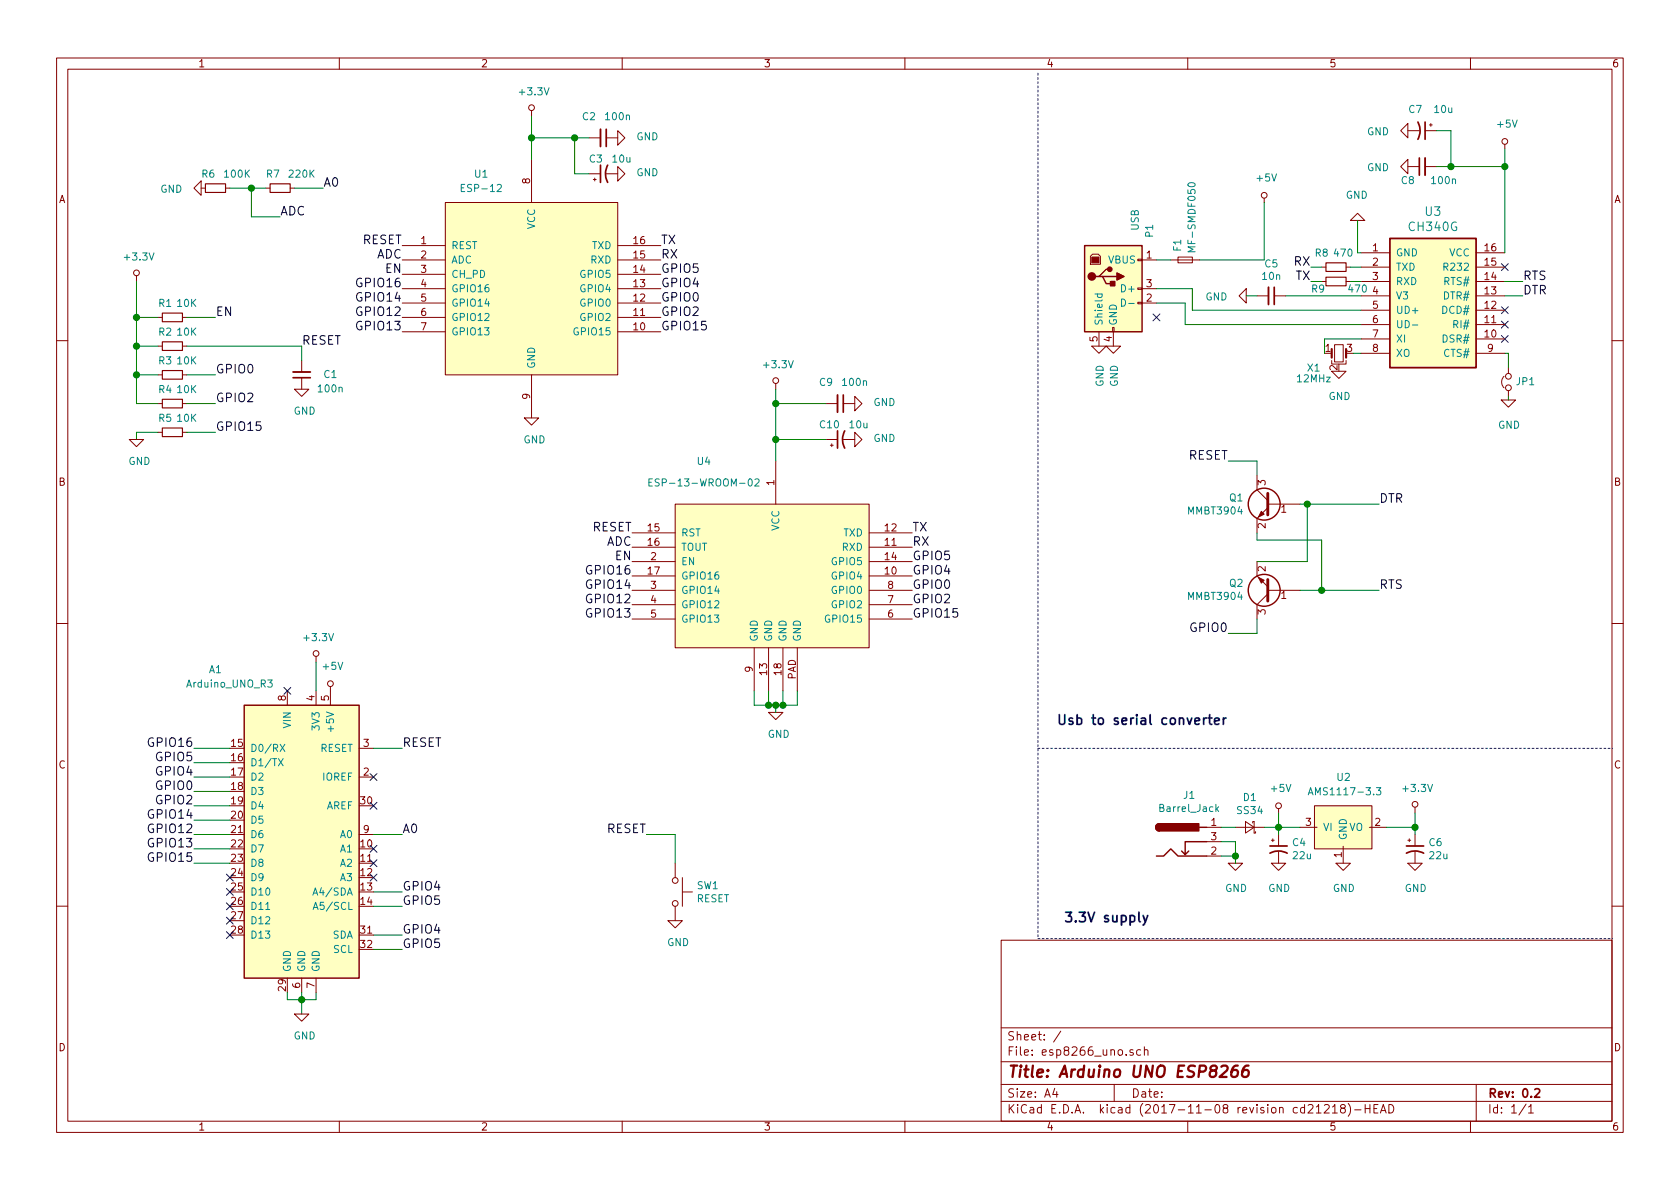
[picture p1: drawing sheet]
EESchema Schematic File Version 4
EELAYER 26 0
EELAYER END
$Descr A4 11693 8268
encoding utf-8
Sheet 1 1
Title "Arduino UNO ESP8266"
Date ""
Rev "0.2"
Comp ""
Comment1 ""
Comment2 ""
Comment3 ""
Comment4 ""
$EndDescr
$Comp
L esp8266_uno-archive:GND #PWR010
U 1 1
P 7650 2400
F 0 "#PWR010" H 7650 2150 50  0001 C CNN
F 1 "GND" V 7655 2272 50  0000 R CNN
F 2 "" H 7650 2400 50  0000 C CNN
F 3 "" H 7650 2400 50  0000 C CNN
	1    7650 2400
	1    0    0    -1  
$EndComp
$Comp
L esp8266_uno-archive:GND #PWR018
U 1 1
P 9450 1525
F 0 "#PWR018" H 9450 1275 50  0001 C CNN
F 1 "GND" H 9455 1352 50  0000 C CNN
F 2 "" H 9450 1525 50  0000 C CNN
F 3 "" H 9450 1525 50  0000 C CNN
	1    9450 1525
	-1   0    0    1   
$EndComp
$Comp
L esp8266_uno-archive:+5V #PWR023
U 1 1
P 10475 1025
F 0 "#PWR023" H 10475 875 50  0001 C CNN
F 1 "+5V" H 10490 1198 50  0000 C CNN
F 2 "" H 10475 1025 50  0000 C CNN
F 3 "" H 10475 1025 50  0000 C CNN
	1    10475 1025
	1    0    0    -1  
$EndComp
$Comp
L esp8266_uno-archive:C_Small C5
U 1 1
P 8850 2050
F 0 "C5" V 8625 2050 50  0000 C CNN
F 1 "10n" V 8712 2050 50  0000 C CNN
F 2 "Capacitors_SMD:C_0805_HandSoldering" H 8942 1959 50  0001 L CNN
F 3 "" H 8850 2050 50  0000 C CNN
	1    8850 2050
	0    1    1    0   
$EndComp
$Comp
L esp8266_uno-archive:GND #PWR012
U 1 1
P 8675 2050
F 0 "#PWR012" H 8675 1800 50  0001 C CNN
F 1 "GND" V 8680 1922 50  0000 R CNN
F 2 "" H 8675 2050 50  0000 C CNN
F 3 "" H 8675 2050 50  0000 C CNN
	1    8675 2050
	0    1    1    0   
$EndComp
NoConn ~ 10475 1850
NoConn ~ 10475 2150
NoConn ~ 10475 2250
NoConn ~ 10475 2350
$Comp
L esp8266_uno-archive:USB_B P1
U 1 1
P 7750 2000
F 0 "P1" V 8000 2350 50  0000 L CNN
F 1 "USB" V 7900 2400 50  0000 L CNN
F 2 "Connectors:USB_B" V 7700 1900 50  0001 C CNN
F 3 "" V 7700 1900 50  0000 C CNN
	1    7750 2000
	1    0    0    -1  
$EndComp
NoConn ~ 8050 2200
Text Notes 7350 5050 0    67   ~ 13
Usb to serial converter
$Comp
L esp8266_uno-archive:CH340G U3
U 1 1
P 9975 2100
F 0 "U3" H 9975 2740 60  0000 C CNN
F 1 "CH340G" H 9975 2634 60  0000 C CNN
F 2 "Housings_SOIC:SOIC-16_3.9x9.9mm_Pitch1.27mm" H 9475 2450 60  0001 C CNN
F 3 "" H 9475 2450 60  0001 C CNN
	1    9975 2100
	1    0    0    -1  
$EndComp
$Comp
L esp8266_uno-archive:AMS1117 U2
U 1 1
P 9450 5750
F 0 "U2" H 9300 6100 50  0000 L CNN
F 1 "AMS1117-3.3" H 9100 6000 50  0000 L CNN
F 2 "TO_SOT_Packages_SMD:SOT-223" H 9450 5750 50  0001 L CNN
F 3 "" H 9450 5750 60  0001 C CNN
	1    9450 5750
	1    0    0    -1  
$EndComp
$Comp
L esp8266_uno-archive:GND #PWR017
U 1 1
P 9350 6000
F 0 "#PWR017" H 9350 5750 50  0001 C CNN
F 1 "GND" H 9355 5827 50  0000 C CNN
F 2 "" H 9350 6000 50  0000 C CNN
F 3 "" H 9350 6000 50  0000 C CNN
	1    9350 6000
	1    0    0    -1  
$EndComp
$Comp
L esp8266_uno-archive:CP1_Small C6
U 1 1
P 9850 5900
F 0 "C6" H 9941 5946 50  0000 L CNN
F 1 "22u" H 9941 5855 50  0000 L CNN
F 2 "Capacitors_Tantalum_SMD:CP_Tantalum_Case-B_EIA-3528-21_Reflow" H 9941 5809 50  0001 L CNN
F 3 "" H 9850 5900 50  0000 C CNN
	1    9850 5900
	1    0    0    -1  
$EndComp
$Comp
L esp8266_uno-archive:GND #PWR022
U 1 1
P 9850 6000
F 0 "#PWR022" H 9850 5750 50  0001 C CNN
F 1 "GND" H 9855 5827 50  0000 C CNN
F 2 "" H 9850 6000 50  0000 C CNN
F 3 "" H 9850 6000 50  0000 C CNN
	1    9850 6000
	1    0    0    -1  
$EndComp
$Comp
L esp8266_uno-archive:+3.3V #PWR021
U 1 1
P 9850 5650
F 0 "#PWR021" H 9850 5500 50  0001 C CNN
F 1 "+3.3V" H 9865 5823 50  0000 C CNN
F 2 "" H 9850 5650 50  0000 C CNN
F 3 "" H 9850 5650 50  0000 C CNN
	1    9850 5650
	1    0    0    -1  
$EndComp
$Comp
L esp8266_uno-archive:+5V #PWR014
U 1 1
P 8900 5650
F 0 "#PWR014" H 8900 5500 50  0001 C CNN
F 1 "+5V" H 8915 5823 50  0000 C CNN
F 2 "" H 8900 5650 50  0000 C CNN
F 3 "" H 8900 5650 50  0000 C CNN
	1    8900 5650
	1    0    0    -1  
$EndComp
Text Notes 7400 6425 0    67   ~ 13
3.3V supply
Text Label 10600 2050 0    60   ~ 0
DTR
$Comp
L esp8266_uno-archive:Jumper_NC_Small JP1
U 1 1
P 10500 2650
F 0 "JP1" V 10500 2602 50  0000 R CNN
F 1 "CTS" H 10510 2590 50  0001 C CNN
F 2 "Resistors_SMD:R_0603_HandSoldering" H 10500 2650 50  0001 C CNN
F 3 "" H 10500 2650 50  0000 C CNN
	1    10500 2650
	0    -1   -1   0   
$EndComp
$Comp
L esp8266_uno-archive:GND #PWR024
U 1 1
P 10500 2775
F 0 "#PWR024" H 10500 2525 50  0001 C CNN
F 1 "GND" H 10505 2602 50  0000 C CNN
F 2 "" H 10500 2775 50  0000 C CNN
F 3 "" H 10500 2775 50  0000 C CNN
	1    10500 2775
	1    0    0    -1  
$EndComp
$Comp
L esp8266_uno-archive:Crystal_GND2_Small X1
U 1 1
P 9320 2450
F 0 "X1" H 9145 2350 50  0000 C CNN
F 1 "12MHz" H 9145 2275 50  0000 C CNN
F 2 "myfootprints:ZTTCS-3" H 9320 2578 50  0001 C CNN
F 3 "" H 9320 2450 50  0000 C CNN
	1    9320 2450
	1    0    0    -1  
$EndComp
$Comp
L esp8266_uno-archive:GND #PWR016
U 1 1
P 9320 2575
F 0 "#PWR016" H 9320 2325 50  0001 C CNN
F 1 "GND" H 9325 2402 50  0000 C CNN
F 2 "" H 9320 2575 50  0000 C CNN
F 3 "" H 9320 2575 50  0000 C CNN
	1    9320 2575
	1    0    0    -1  
$EndComp
$Comp
L esp8266_uno-archive:Fuse_Small F1
U 1 1
P 8250 1800
F 0 "F1" V 8300 1650 50  0000 L CNN
F 1 "MF-SMDF050" V 8200 1250 50  0000 L CNN
F 2 "myfootprints:mf-smdf050" H 8250 1800 50  0001 C CNN
F 3 "" H 8250 1800 50  0000 C CNN
	1    8250 1800
	-1   0    0    1   
$EndComp
$Comp
L esp8266_uno-archive:GND #PWR011
U 1 1
P 7750 2400
F 0 "#PWR011" H 7750 2150 50  0001 C CNN
F 1 "GND" V 7755 2272 50  0000 R CNN
F 2 "" H 7750 2400 50  0000 C CNN
F 3 "" H 7750 2400 50  0000 C CNN
	1    7750 2400
	1    0    0    -1  
$EndComp
$Comp
L esp8266_uno-archive:CP1_Small C4
U 1 1
P 8900 5900
F 0 "C4" H 8991 5946 50  0000 L CNN
F 1 "22u" H 8991 5855 50  0000 L CNN
F 2 "Capacitors_Tantalum_SMD:CP_Tantalum_Case-B_EIA-3528-21_Reflow" H 8991 5809 50  0001 L CNN
F 3 "" H 8900 5900 50  0000 C CNN
	1    8900 5900
	1    0    0    -1  
$EndComp
$Comp
L esp8266_uno-archive:GND #PWR015
U 1 1
P 8900 6000
F 0 "#PWR015" H 8900 5750 50  0001 C CNN
F 1 "GND" H 8905 5827 50  0000 C CNN
F 2 "" H 8900 6000 50  0000 C CNN
F 3 "" H 8900 6000 50  0000 C CNN
	1    8900 6000
	1    0    0    -1  
$EndComp
$Comp
L esp8266_uno-archive:+5V #PWR013
U 1 1
P 8800 1400
F 0 "#PWR013" H 8800 1250 50  0001 C CNN
F 1 "+5V" H 8815 1573 50  0000 C CNN
F 2 "" H 8800 1400 50  0000 C CNN
F 3 "" H 8800 1400 50  0000 C CNN
	1    8800 1400
	1    0    0    -1  
$EndComp
$Comp
L esp8266_uno-archive:Arduino_UNO_R3 A1
U 1 1
P 2100 5800
F 0 "A1" H 1500 6950 50  0000 C CNN
F 1 "Arduino_UNO_R3" H 1600 6850 50  0000 C CNN
F 2 "Modules:Arduino_UNO_R3" H 2250 4750 50  0001 L CNN
F 3 "https://www.arduino.cc/en/Main/arduinoBoardUno" H 1900 6850 50  0001 C CNN
	1    2100 5800
	1    0    0    -1  
$EndComp
$Comp
L esp8266_uno-archive:ESP-12 U1
U 1 1
P 3700 2000
F 0 "U1" H 3350 2800 50  0000 C CNN
F 1 "ESP-12" H 3350 2700 50  0000 C CNN
F 2 "myfootprints:ESP-12" H 3700 2000 50  0001 C CNN
F 3 "" H 3700 2000 50  0001 C CNN
	1    3700 2000
	1    0    0    -1  
$EndComp
$Comp
L esp8266_uno-archive:R_Small R1
U 1 1
P 1200 2200
F 0 "R1" V 1100 2150 50  0000 C CNN
F 1 "10K" V 1100 2300 50  0000 C CNN
F 2 "Resistors_SMD:R_0805_HandSoldering" H 1200 2200 50  0001 C CNN
F 3 "" H 1200 2200 50  0001 C CNN
	1    1200 2200
	0    1    1    0   
$EndComp
$Comp
L esp8266_uno-archive:R_Small R2
U 1 1
P 1200 2400
F 0 "R2" V 1100 2350 50  0000 C CNN
F 1 "10K" V 1100 2500 50  0000 C CNN
F 2 "Resistors_SMD:R_0805_HandSoldering" H 1200 2400 50  0001 C CNN
F 3 "" H 1200 2400 50  0001 C CNN
	1    1200 2400
	0    1    1    0   
$EndComp
$Comp
L esp8266_uno-archive:R_Small R3
U 1 1
P 1200 2600
F 0 "R3" V 1100 2550 50  0000 C CNN
F 1 "10K" V 1100 2700 50  0000 C CNN
F 2 "Resistors_SMD:R_0805_HandSoldering" H 1200 2600 50  0001 C CNN
F 3 "" H 1200 2600 50  0001 C CNN
	1    1200 2600
	0    1    1    0   
$EndComp
$Comp
L esp8266_uno-archive:R_Small R4
U 1 1
P 1200 2800
F 0 "R4" V 1100 2750 50  0000 C CNN
F 1 "10K" V 1100 2900 50  0000 C CNN
F 2 "Resistors_SMD:R_0805_HandSoldering" H 1200 2800 50  0001 C CNN
F 3 "" H 1200 2800 50  0001 C CNN
	1    1200 2800
	0    1    1    0   
$EndComp
$Comp
L esp8266_uno-archive:R_Small R5
U 1 1
P 1200 3000
F 0 "R5" V 1100 2950 50  0000 C CNN
F 1 "10K" V 1100 3100 50  0000 C CNN
F 2 "Resistors_SMD:R_0805_HandSoldering" H 1200 3000 50  0001 C CNN
F 3 "" H 1200 3000 50  0001 C CNN
	1    1200 3000
	0    1    1    0   
$EndComp
$Comp
L esp8266_uno-archive:+3.3V #PWR06
U 1 1
P 3700 800
F 0 "#PWR06" H 3700 650 50  0001 C CNN
F 1 "+3.3V" H 3715 973 50  0000 C CNN
F 2 "" H 3700 800 50  0000 C CNN
F 3 "" H 3700 800 50  0000 C CNN
	1    3700 800 
	1    0    0    -1  
$EndComp
$Comp
L esp8266_uno-archive:+3.3V #PWR01
U 1 1
P 950 1950
F 0 "#PWR01" H 950 1800 50  0001 C CNN
F 1 "+3.3V" H 965 2123 50  0000 C CNN
F 2 "" H 950 1950 50  0000 C CNN
F 3 "" H 950 1950 50  0000 C CNN
	1    950  1950
	1    0    0    -1  
$EndComp
$Comp
L esp8266_uno-archive:C_Small C1
U 1 1
P 2100 2600
F 0 "C1" H 1900 2600 50  0000 C CNN
F 1 "100n" H 1900 2700 50  0000 C CNN
F 2 "Capacitors_SMD:C_0805_HandSoldering" H 2192 2509 50  0001 L CNN
F 3 "" H 2100 2600 50  0000 C CNN
	1    2100 2600
	-1   0    0    1   
$EndComp
Text Label 1500 2200 0    60   ~ 0
EN
Text Label 2100 2400 0    60   ~ 0
RESET
Text Label 1500 2600 0    60   ~ 0
GPIO0
Text Label 1500 2800 0    60   ~ 0
GPIO2
Text Label 1500 3000 0    60   ~ 0
GPIO15
Wire Wire Line
	9450 1750 9475 1750
Wire Wire Line
	8050 2100 8250 2100
Wire Wire Line
	8250 2100 8250 2250
Wire Wire Line
	8250 2250 9475 2250
Wire Wire Line
	9475 2150 8300 2150
Wire Wire Line
	8300 2150 8300 2000
Wire Wire Line
	8300 2000 8050 2000
Wire Wire Line
	10475 1025 10475 1150
Wire Wire Line
	8950 2050 9475 2050
Wire Wire Line
	8750 2050 8675 2050
Wire Wire Line
	9450 1750 9450 1525
Wire Wire Line
	9475 2350 9220 2350
Wire Wire Line
	9220 2350 9220 2450
Wire Wire Line
	9420 2450 9475 2450
Wire Notes Line
	7225 500  7225 6525
Wire Notes Line
	7225 5200 11225 5200
Wire Notes Line
	7225 6525 11225 6525
Wire Wire Line
	10475 2050 10600 2050
Wire Wire Line
	10475 2450 10500 2450
Wire Wire Line
	10500 2450 10500 2550
Wire Wire Line
	10500 2750 10500 2775
Wire Wire Line
	8150 1800 8050 1800
Wire Wire Line
	8350 1800 8800 1800
Wire Wire Line
	8900 5650 8900 5750
Connection ~ 8900 5750
Wire Wire Line
	9650 5750 9850 5750
Wire Wire Line
	9850 5650 9850 5750
Connection ~ 9850 5750
Wire Wire Line
	8800 1800 8800 1400
Wire Wire Line
	950  1950 950  2200
Wire Wire Line
	950  2800 1100 2800
Wire Wire Line
	1100 2600 950  2600
Connection ~ 950  2600
Wire Wire Line
	1100 2400 950  2400
Connection ~ 950  2400
Wire Wire Line
	1100 2200 950  2200
Connection ~ 950  2200
Wire Wire Line
	1300 2200 1500 2200
Wire Wire Line
	1300 2400 2100 2400
Wire Wire Line
	1300 2600 1500 2600
Wire Wire Line
	1300 2800 1500 2800
Wire Wire Line
	1300 3000 1500 3000
Wire Wire Line
	1100 3000 950  3000
Wire Wire Line
	950  3000 950  3050
Wire Wire Line
	2000 6900 2000 6950
Wire Wire Line
	2000 6950 2100 6950
Wire Wire Line
	2200 6950 2200 6900
Wire Wire Line
	2100 6900 2100 6950
Connection ~ 2100 6950
Wire Wire Line
	3700 800  3700 950 
Wire Wire Line
	2100 2400 2100 2500
Text Label 2800 1700 2    60   ~ 0
RESET
Text Label 2800 1800 2    60   ~ 0
ADC
Text Label 2800 1900 2    60   ~ 0
EN
Text Label 2800 2000 2    60   ~ 0
GPIO16
Text Label 2800 2100 2    60   ~ 0
GPIO14
Text Label 2800 2200 2    60   ~ 0
GPIO12
Text Label 2800 2300 2    60   ~ 0
GPIO13
Text Label 4600 1700 0    60   ~ 0
TX
Text Label 4600 1800 0    60   ~ 0
RX
Text Label 4600 1900 0    60   ~ 0
GPIO5
Text Label 4600 2000 0    60   ~ 0
GPIO4
Text Label 4600 2100 0    60   ~ 0
GPIO0
Text Label 4600 2200 0    60   ~ 0
GPIO2
Text Label 4600 2300 0    60   ~ 0
GPIO15
$Comp
L esp8266_uno-archive:CP1_Small C3
U 1 1
P 4200 1200
F 0 "C3" V 4300 1200 50  0000 L CNN
F 1 "10u" V 4300 1000 50  0000 L CNN
F 2 "Capacitors_Tantalum_SMD:CP_Tantalum_Case-B_EIA-3528-21_Reflow" H 4291 1109 50  0001 L CNN
F 3 "" H 4200 1200 50  0000 C CNN
	1    4200 1200
	0    -1   -1   0   
$EndComp
$Comp
L esp8266_uno-archive:C_Small C2
U 1 1
P 4200 950
F 0 "C2" V 4050 850 50  0000 C CNN
F 1 "100n" V 4050 1050 50  0000 C CNN
F 2 "Capacitors_SMD:C_0805_HandSoldering" H 4292 859 50  0001 L CNN
F 3 "" H 4200 950 50  0000 C CNN
	1    4200 950 
	0    1    1    0   
$EndComp
Wire Wire Line
	3700 950  4000 950 
Wire Wire Line
	4000 950  4000 1200
Wire Wire Line
	4000 1200 4100 1200
Connection ~ 3700 950 
Connection ~ 4000 950 
$Comp
L esp8266_uno-archive:GND #PWR08
U 1 1
P 4300 950
F 0 "#PWR08" H 4300 700 50  0001 C CNN
F 1 "GND" V 4305 822 50  0000 R CNN
F 2 "" H 4300 950 50  0000 C CNN
F 3 "" H 4300 950 50  0000 C CNN
	1    4300 950 
	0    -1   -1   0   
$EndComp
$Comp
L esp8266_uno-archive:GND #PWR09
U 1 1
P 4300 1200
F 0 "#PWR09" H 4300 950 50  0001 C CNN
F 1 "GND" V 4305 1072 50  0000 R CNN
F 2 "" H 4300 1200 50  0000 C CNN
F 3 "" H 4300 1200 50  0000 C CNN
	1    4300 1200
	0    -1   -1   0   
$EndComp
$Comp
L esp8266_uno-archive:R_Small R6
U 1 1
P 1500 1300
F 0 "R6" V 1400 1250 50  0000 C CNN
F 1 "100K" V 1400 1450 50  0000 C CNN
F 2 "Resistors_SMD:R_0805_HandSoldering" H 1500 1300 50  0001 C CNN
F 3 "" H 1500 1300 50  0001 C CNN
	1    1500 1300
	0    1    1    0   
$EndComp
$Comp
L esp8266_uno-archive:R_Small R7
U 1 1
P 1950 1300
F 0 "R7" V 1850 1250 50  0000 C CNN
F 1 "220K" V 1850 1450 50  0000 C CNN
F 2 "Resistors_SMD:R_0805_HandSoldering" H 1950 1300 50  0001 C CNN
F 3 "" H 1950 1300 50  0001 C CNN
	1    1950 1300
	0    1    1    0   
$EndComp
Wire Wire Line
	1600 1300 1750 1300
Wire Wire Line
	1750 1300 1750 1500
Wire Wire Line
	1750 1500 1950 1500
Connection ~ 1750 1300
Text Label 1950 1500 0    60   ~ 0
ADC
Wire Wire Line
	2050 1300 2250 1300
Text Label 2250 1300 0    60   ~ 0
A0
$Comp
L esp8266_uno-archive:GND #PWR03
U 1 1
P 1400 1300
F 0 "#PWR03" H 1400 1050 50  0001 C CNN
F 1 "GND" V 1405 1172 50  0000 R CNN
F 2 "" H 1400 1300 50  0000 C CNN
F 3 "" H 1400 1300 50  0000 C CNN
	1    1400 1300
	0    1    1    0   
$EndComp
Text Label 9125 1950 2    60   ~ 0
TX
Text Label 9125 1850 2    60   ~ 0
RX
$Comp
L esp8266_uno-archive:CP1_Small C7
U 1 1
P 9900 900
F 0 "C7" V 9750 800 50  0000 L CNN
F 1 "10u" V 9750 975 50  0000 L CNN
F 2 "Capacitors_Tantalum_SMD:CP_Tantalum_Case-B_EIA-3528-21_Reflow" H 9991 809 50  0001 L CNN
F 3 "" H 9900 900 50  0000 C CNN
	1    9900 900 
	0    1    1    0   
$EndComp
$Comp
L esp8266_uno-archive:C_Small C8
U 1 1
P 9900 1150
F 0 "C8" V 9800 1250 50  0000 C CNN
F 1 "100n" V 9800 1000 50  0000 C CNN
F 2 "Capacitors_SMD:C_0805_HandSoldering" H 9992 1059 50  0001 L CNN
F 3 "" H 9900 1150 50  0000 C CNN
	1    9900 1150
	0    -1   -1   0   
$EndComp
Wire Wire Line
	10000 1150 10100 1150
Wire Wire Line
	10100 1150 10100 900 
Wire Wire Line
	10100 900  10000 900 
Connection ~ 10100 1150
$Comp
L esp8266_uno-archive:GND #PWR020
U 1 1
P 9800 1150
F 0 "#PWR020" H 9800 900 50  0001 C CNN
F 1 "GND" V 9805 1022 50  0000 R CNN
F 2 "" H 9800 1150 50  0000 C CNN
F 3 "" H 9800 1150 50  0000 C CNN
	1    9800 1150
	0    1    1    0   
$EndComp
$Comp
L esp8266_uno-archive:GND #PWR019
U 1 1
P 9800 900
F 0 "#PWR019" H 9800 650 50  0001 C CNN
F 1 "GND" V 9805 772 50  0000 R CNN
F 2 "" H 9800 900 50  0000 C CNN
F 3 "" H 9800 900 50  0000 C CNN
	1    9800 900 
	0    1    1    0   
$EndComp
Connection ~ 10475 1150
$Comp
L esp8266_uno-archive:MMBT3904 Q1
U 1 1
P 8850 3500
F 0 "Q1" H 9041 3546 50  0000 L CNN
F 1 "MMBT3904" H 9041 3455 50  0000 L CNN
F 2 "TO_SOT_Packages_SMD:SOT-23" H 9050 3425 50  0001 L CIN
F 3 "https://www.fairchildsemi.com/datasheets/2N/2N3904.pdf" H 8850 3500 50  0001 L CNN
	1    8850 3500
	-1   0    0    -1  
$EndComp
$Comp
L esp8266_uno-archive:MMBT3904 Q2
U 1 1
P 8850 4100
F 0 "Q2" H 9041 4054 50  0000 L CNN
F 1 "MMBT3904" H 9041 4145 50  0000 L CNN
F 2 "TO_SOT_Packages_SMD:SOT-23" H 9050 4025 50  0001 L CIN
F 3 "https://www.fairchildsemi.com/datasheets/2N/2N3904.pdf" H 8850 4100 50  0001 L CNN
	1    8850 4100
	-1   0    0    1   
$EndComp
Wire Wire Line
	8750 3700 8750 3750
Wire Wire Line
	8750 3750 9200 3750
Wire Wire Line
	9200 3750 9200 4100
Wire Wire Line
	9050 4100 9200 4100
Wire Wire Line
	8750 3900 9100 3900
Wire Wire Line
	9100 3900 9100 3500
Wire Wire Line
	9050 3500 9100 3500
Connection ~ 9100 3500
Connection ~ 9200 4100
Wire Wire Line
	8750 3300 8750 3200
Wire Wire Line
	8750 3200 8550 3200
Wire Wire Line
	8750 4300 8750 4400
Wire Wire Line
	8750 4400 8550 4400
Text Label 8550 4400 2    60   ~ 0
GPIO0
Text Label 8550 3200 2    60   ~ 0
RESET
Text Label 9600 3500 0    60   ~ 0
DTR
Text Label 9600 4100 0    60   ~ 0
RTS
Wire Wire Line
	10475 1950 10600 1950
Text Label 10600 1950 0    60   ~ 0
RTS
Wire Wire Line
	2600 5800 2800 5800
Text Label 2800 5800 0    60   ~ 0
A0
Wire Wire Line
	2600 6200 2800 6200
Wire Wire Line
	2600 6300 2800 6300
Wire Wire Line
	2600 6500 2800 6500
Wire Wire Line
	2600 6600 2800 6600
Text Label 2800 6500 0    60   ~ 0
GPIO4
Text Label 2800 6600 0    60   ~ 0
GPIO5
Text Label 2800 6200 0    60   ~ 0
GPIO4
Text Label 2800 6300 0    60   ~ 0
GPIO5
NoConn ~ 2600 6100
NoConn ~ 2600 6000
NoConn ~ 2600 5900
NoConn ~ 2600 5400
NoConn ~ 2600 5600
Wire Wire Line
	1600 5300 1350 5300
Wire Wire Line
	1600 5400 1350 5400
Wire Wire Line
	1600 5200 1350 5200
Text Label 1350 5200 2    60   ~ 0
GPIO16
Text Label 1350 5300 2    60   ~ 0
GPIO5
Text Label 1350 5400 2    60   ~ 0
GPIO4
Wire Wire Line
	1600 5500 1350 5500
Wire Wire Line
	1600 5600 1350 5600
Wire Wire Line
	1600 5700 1350 5700
Wire Wire Line
	1600 5800 1350 5800
Wire Wire Line
	1600 5900 1350 5900
Wire Wire Line
	1600 6000 1350 6000
$Comp
L esp8266_uno-archive:+3.3V #PWR025
U 1 1
P 2200 4600
F 0 "#PWR025" H 2200 4450 50  0001 C CNN
F 1 "+3.3V" H 2215 4773 50  0000 C CNN
F 2 "" H 2200 4600 50  0000 C CNN
F 3 "" H 2200 4600 50  0000 C CNN
	1    2200 4600
	1    0    0    -1  
$EndComp
$Comp
L esp8266_uno-archive:+5V #PWR026
U 1 1
P 2300 4800
F 0 "#PWR026" H 2300 4650 50  0001 C CNN
F 1 "+5V" H 2315 4973 50  0000 C CNN
F 2 "" H 2300 4800 50  0000 C CNN
F 3 "" H 2300 4800 50  0000 C CNN
	1    2300 4800
	1    0    0    -1  
$EndComp
NoConn ~ 2000 4800
Wire Wire Line
	2600 5200 2800 5200
Text Label 2800 5200 0    60   ~ 0
RESET
$Comp
L esp8266_uno-archive:SW_Push SW1
U 1 1
P 4700 6200
F 0 "SW1" V 4654 6348 50  0000 L CNN
F 1 "RESET" V 4745 6348 50  0000 L CNN
F 2 "Buttons_Switches_THT:SW_PUSH_6mm" H 4700 6400 50  0001 C CNN
F 3 "" H 4700 6400 50  0001 C CNN
	1    4700 6200
	0    1    1    0   
$EndComp
$Comp
L esp8266_uno-archive:GND #PWR027
U 1 1
P 4700 6400
F 0 "#PWR027" H 4700 6150 50  0001 C CNN
F 1 "GND" H 4800 6250 50  0000 R CNN
F 2 "" H 4700 6400 50  0000 C CNN
F 3 "" H 4700 6400 50  0000 C CNN
	1    4700 6400
	1    0    0    -1  
$EndComp
Wire Wire Line
	4700 6000 4700 5800
Wire Wire Line
	4700 5800 4500 5800
Text Label 4500 5800 2    60   ~ 0
RESET
Text Label 1350 5500 2    60   ~ 0
GPIO0
Text Label 1350 5600 2    60   ~ 0
GPIO2
Text Label 1350 5700 2    60   ~ 0
GPIO14
Text Label 1350 5800 2    60   ~ 0
GPIO12
Text Label 1350 5900 2    60   ~ 0
GPIO13
Text Label 1350 6000 2    60   ~ 0
GPIO15
NoConn ~ 1600 6100
NoConn ~ 1600 6200
NoConn ~ 1600 6300
NoConn ~ 1600 6400
NoConn ~ 1600 6500
$Comp
L esp8266_uno-archive:Barrel_Jack J1
U 1 1
P 8200 5850
F 0 "J1" H 8278 6175 50  0000 C CNN
F 1 "Barrel_Jack" H 8278 6084 50  0000 C CNN
F 2 "Connectors:BARREL_JACK" H 8250 5810 50  0001 C CNN
F 3 "~" H 8250 5810 50  0001 C CNN
	1    8200 5850
	1    0    0    -1  
$EndComp
$Comp
L esp8266_uno-archive:GND #PWR028
U 1 1
P 8600 6000
F 0 "#PWR028" H 8600 5750 50  0001 C CNN
F 1 "GND" H 8605 5827 50  0000 C CNN
F 2 "" H 8600 6000 50  0000 C CNN
F 3 "" H 8600 6000 50  0000 C CNN
	1    8600 6000
	1    0    0    -1  
$EndComp
Wire Wire Line
	8500 5850 8600 5850
Wire Wire Line
	8600 5850 8600 5950
Wire Wire Line
	8500 5950 8600 5950
Connection ~ 8600 5950
$Comp
L esp8266_uno-archive:R_Small R8
U 1 1
P 9300 1850
F 0 "R8" V 9200 1750 50  0000 C CNN
F 1 "470" V 9200 1900 50  0000 C CNN
F 2 "Resistors_SMD:R_0805_HandSoldering" H 9300 1850 50  0001 C CNN
F 3 "" H 9300 1850 50  0001 C CNN
	1    9300 1850
	0    1    1    0   
$EndComp
Wire Wire Line
	9475 1850 9400 1850
$Comp
L esp8266_uno-archive:R_Small R9
U 1 1
P 9300 1950
F 0 "R9" V 9350 1825 50  0000 C CNN
F 1 "470" V 9350 2100 50  0000 C CNN
F 2 "Resistors_SMD:R_0805_HandSoldering" H 9300 1950 50  0001 C CNN
F 3 "" H 9300 1950 50  0001 C CNN
	1    9300 1950
	0    1    1    0   
$EndComp
Wire Wire Line
	9475 1950 9400 1950
Wire Wire Line
	9200 1850 9125 1850
Wire Wire Line
	9200 1950 9125 1950
$Comp
L esp8266_uno-archive:GND #PWR07
U 1 1
P 3700 2900
F 0 "#PWR07" H 3700 2650 50  0001 C CNN
F 1 "GND" H 3800 2750 50  0000 R CNN
F 2 "" H 3700 2900 50  0000 C CNN
F 3 "" H 3700 2900 50  0000 C CNN
	1    3700 2900
	1    0    0    -1  
$EndComp
$Comp
L esp8266_uno-archive:GND #PWR02
U 1 1
P 950 3050
F 0 "#PWR02" H 950 2800 50  0001 C CNN
F 1 "GND" H 1050 2900 50  0000 R CNN
F 2 "" H 950 3050 50  0000 C CNN
F 3 "" H 950 3050 50  0000 C CNN
	1    950  3050
	1    0    0    -1  
$EndComp
$Comp
L esp8266_uno-archive:GND #PWR05
U 1 1
P 2100 7050
F 0 "#PWR05" H 2100 6800 50  0001 C CNN
F 1 "GND" H 2200 6900 50  0000 R CNN
F 2 "" H 2100 7050 50  0000 C CNN
F 3 "" H 2100 7050 50  0000 C CNN
	1    2100 7050
	1    0    0    -1  
$EndComp
$Comp
L esp8266_uno-archive:GND #PWR04
U 1 1
P 2100 2700
F 0 "#PWR04" H 2100 2450 50  0001 C CNN
F 1 "GND" H 2200 2550 50  0000 R CNN
F 2 "" H 2100 2700 50  0000 C CNN
F 3 "" H 2100 2700 50  0000 C CNN
	1    2100 2700
	1    0    0    -1  
$EndComp
$Comp
L esp8266_uno-archive:ESP-13-WROOM-02 U4
U 1 1
P 5400 3800
F 0 "U4" H 4900 4400 50  0000 C CNN
F 1 "ESP-13-WROOM-02" H 4900 4250 50  0000 C CNN
F 2 "myfootprints:ESP-13-WROOM-02" H 5300 3800 50  0001 C CNN
F 3 "" H 5300 3800 50  0001 C CNN
	1    5400 3800
	1    0    0    -1  
$EndComp
Text Label 4400 3700 2    60   ~ 0
RESET
Text Label 4400 3800 2    60   ~ 0
ADC
Text Label 4400 3900 2    60   ~ 0
EN
Text Label 4400 4000 2    60   ~ 0
GPIO16
Text Label 4400 4100 2    60   ~ 0
GPIO14
Text Label 4400 4200 2    60   ~ 0
GPIO12
Text Label 4400 4300 2    60   ~ 0
GPIO13
Text Label 6350 3700 0    60   ~ 0
TX
Text Label 6350 3800 0    60   ~ 0
RX
Text Label 6350 3900 0    60   ~ 0
GPIO5
Text Label 6350 4000 0    60   ~ 0
GPIO4
Text Label 6350 4100 0    60   ~ 0
GPIO0
Text Label 6350 4200 0    60   ~ 0
GPIO2
Text Label 6350 4300 0    60   ~ 0
GPIO15
$Comp
L esp8266_uno-archive:GND #PWR030
U 1 1
P 5400 4950
F 0 "#PWR030" H 5400 4700 50  0001 C CNN
F 1 "GND" H 5500 4800 50  0000 R CNN
F 2 "" H 5400 4950 50  0000 C CNN
F 3 "" H 5400 4950 50  0000 C CNN
	1    5400 4950
	1    0    0    -1  
$EndComp
Wire Wire Line
	5250 4800 5250 4900
Wire Wire Line
	5250 4900 5350 4900
Wire Wire Line
	5550 4900 5550 4800
Wire Wire Line
	5350 4800 5350 4900
Connection ~ 5350 4900
Wire Wire Line
	5450 4800 5450 4900
Connection ~ 5450 4900
Wire Wire Line
	5400 4950 5400 4900
Connection ~ 5400 4900
$Comp
L esp8266_uno-archive:CP1_Small C10
U 1 1
P 5850 3050
F 0 "C10" V 5950 3050 50  0000 L CNN
F 1 "10u" V 5950 2850 50  0000 L CNN
F 2 "Capacitors_Tantalum_SMD:CP_Tantalum_Case-B_EIA-3528-21_Reflow" H 5941 2959 50  0001 L CNN
F 3 "" H 5850 3050 50  0000 C CNN
	1    5850 3050
	0    -1   -1   0   
$EndComp
$Comp
L esp8266_uno-archive:C_Small C9
U 1 1
P 5850 2800
F 0 "C9" V 5700 2700 50  0000 C CNN
F 1 "100n" V 5700 2900 50  0000 C CNN
F 2 "Capacitors_SMD:C_0805_HandSoldering" H 5942 2709 50  0001 L CNN
F 3 "" H 5850 2800 50  0000 C CNN
	1    5850 2800
	0    1    1    0   
$EndComp
$Comp
L esp8266_uno-archive:+3.3V #PWR029
U 1 1
P 5400 2700
F 0 "#PWR029" H 5400 2550 50  0001 C CNN
F 1 "+3.3V" H 5415 2873 50  0000 C CNN
F 2 "" H 5400 2700 50  0000 C CNN
F 3 "" H 5400 2700 50  0000 C CNN
	1    5400 2700
	1    0    0    -1  
$EndComp
Wire Wire Line
	5400 2700 5400 2800
Wire Wire Line
	5750 2800 5400 2800
Connection ~ 5400 2800
Wire Wire Line
	5750 3050 5400 3050
Connection ~ 5400 3050
$Comp
L esp8266_uno-archive:GND #PWR031
U 1 1
P 5950 2800
F 0 "#PWR031" H 5950 2550 50  0001 C CNN
F 1 "GND" V 5955 2672 50  0000 R CNN
F 2 "" H 5950 2800 50  0000 C CNN
F 3 "" H 5950 2800 50  0000 C CNN
	1    5950 2800
	0    -1   -1   0   
$EndComp
$Comp
L esp8266_uno-archive:GND #PWR032
U 1 1
P 5950 3050
F 0 "#PWR032" H 5950 2800 50  0001 C CNN
F 1 "GND" V 5955 2922 50  0000 R CNN
F 2 "" H 5950 3050 50  0000 C CNN
F 3 "" H 5950 3050 50  0000 C CNN
	1    5950 3050
	0    -1   -1   0   
$EndComp
$Comp
L esp8266_uno-archive:D_Schottky_Small D1
U 1 1
P 8700 5750
F 0 "D1" H 8700 5545 50  0000 C CNN
F 1 "SS34" H 8700 5636 50  0000 C CNN
F 2 "w_smd_diode:do214ab" V 8700 5750 50  0001 C CNN
F 3 "" V 8700 5750 50  0001 C CNN
	1    8700 5750
	-1   0    0    1   
$EndComp
Wire Wire Line
	8500 5750 8600 5750
Wire Wire Line
	8800 5750 8900 5750
Wire Wire Line
	2200 4800 2200 4600
Wire Wire Line
	8900 5750 8900 5800
Wire Wire Line
	8900 5750 9050 5750
Wire Wire Line
	9850 5750 9850 5800
Wire Wire Line
	950  2600 950  2800
Wire Wire Line
	950  2400 950  2600
Wire Wire Line
	950  2200 950  2400
Wire Wire Line
	2100 6950 2200 6950
Wire Wire Line
	2100 6950 2100 7050
Wire Wire Line
	3700 950  3700 1100
Wire Wire Line
	4000 950  4100 950 
Wire Wire Line
	1750 1300 1850 1300
Wire Wire Line
	10100 1150 10475 1150
Wire Wire Line
	10475 1150 10475 1750
Wire Wire Line
	9100 3500 9600 3500
Wire Wire Line
	9200 4100 9600 4100
Wire Wire Line
	8600 5950 8600 6000
Wire Wire Line
	5350 4900 5400 4900
Wire Wire Line
	5450 4900 5550 4900
Wire Wire Line
	5400 4900 5450 4900
Wire Wire Line
	5400 2800 5400 3050
Wire Wire Line
	5400 3050 5400 3200
$EndSCHEMATC
